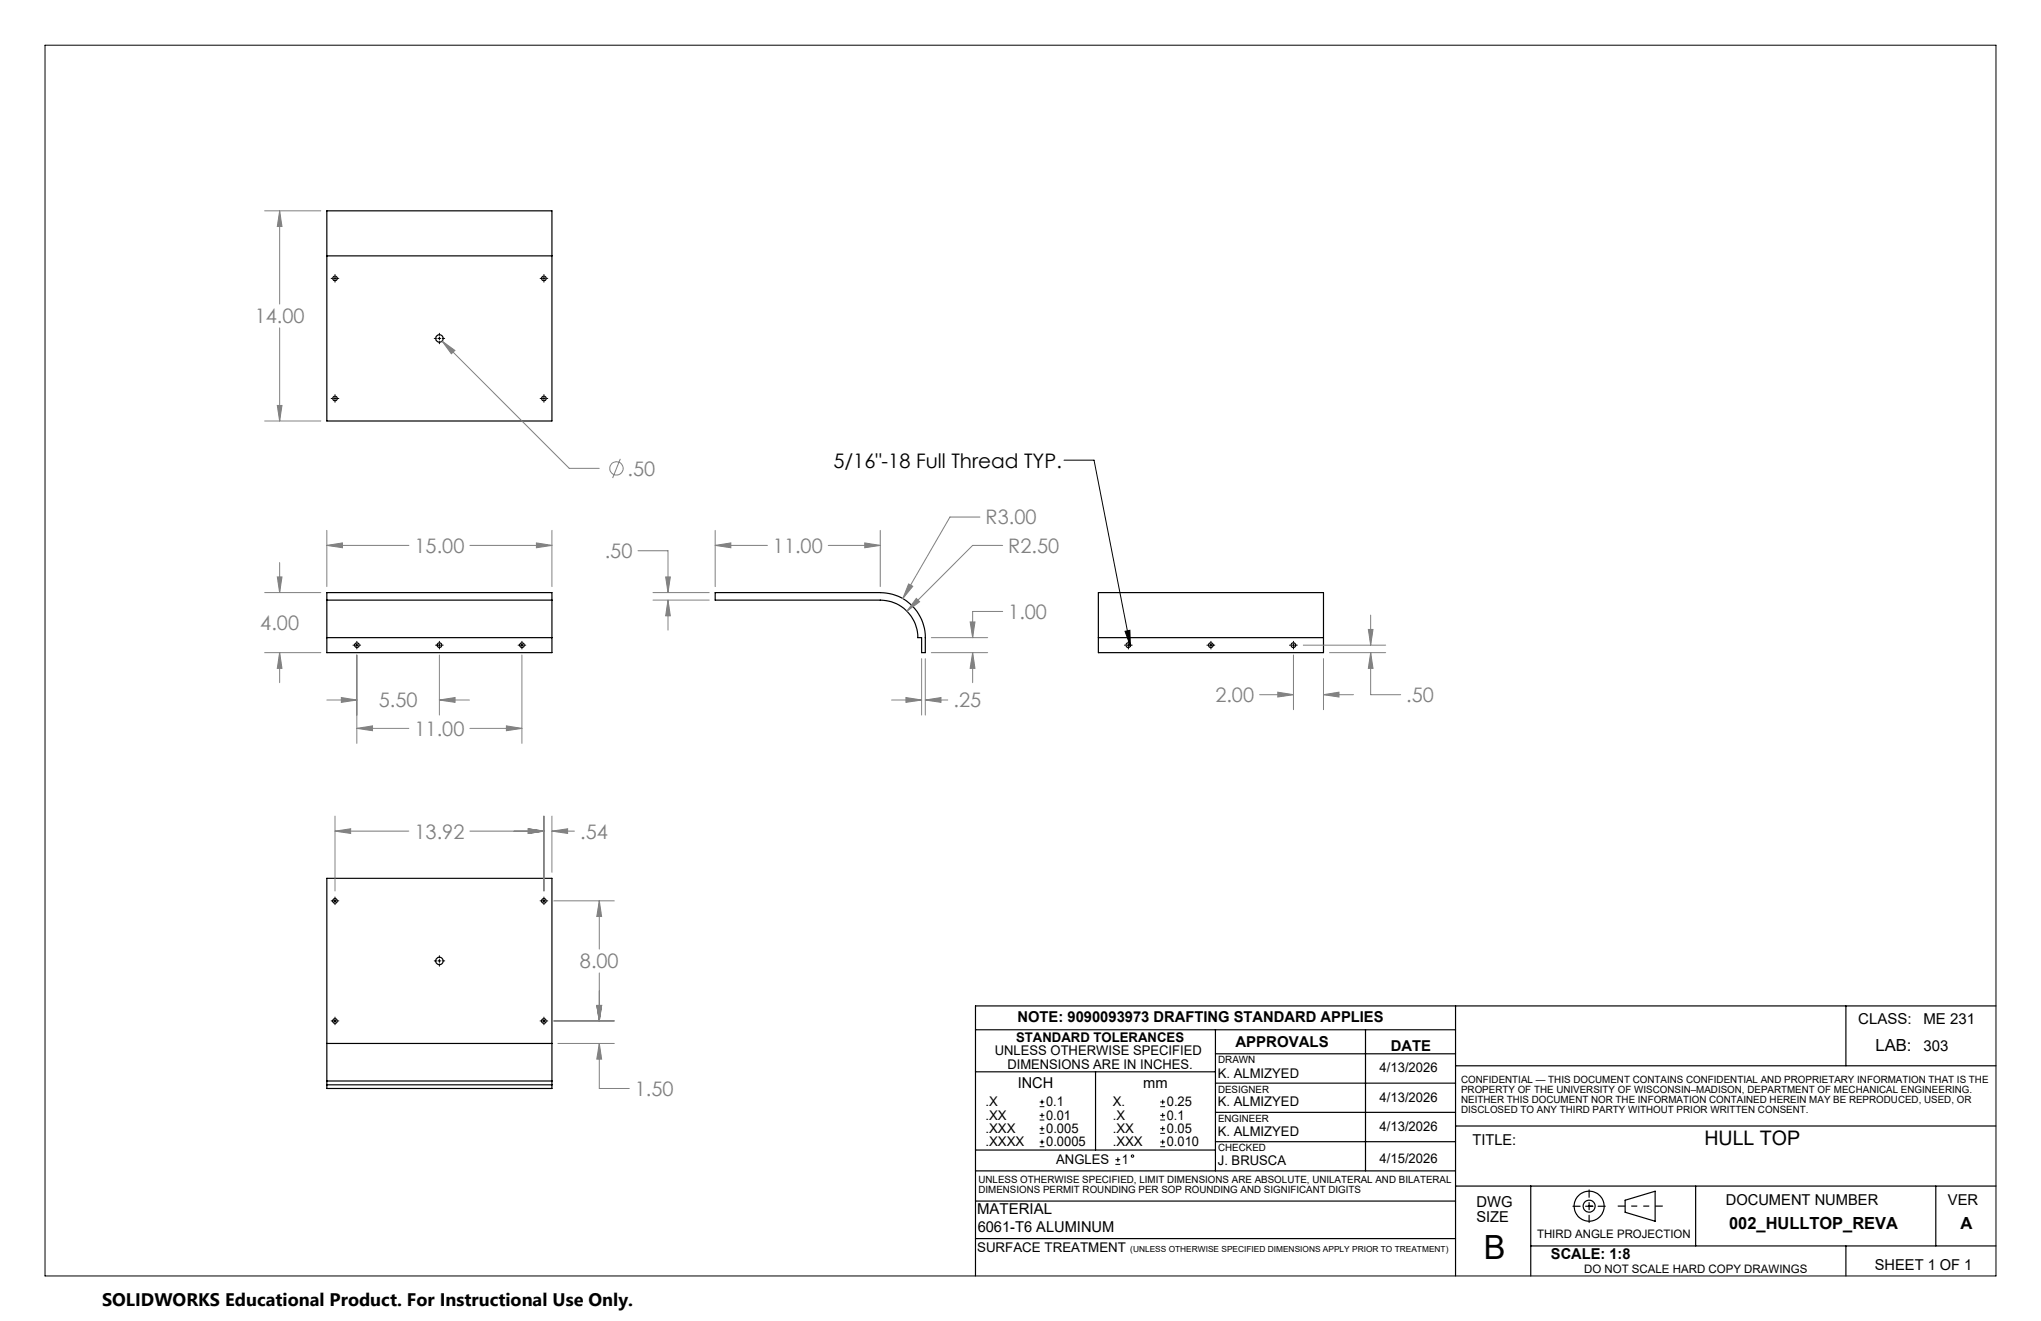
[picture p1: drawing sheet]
<svg xmlns="http://www.w3.org/2000/svg" width="432mm" height="279mm" viewBox="0 0 432 279" stroke-linecap="round" stroke-linejoin="round" font-family="sans-serif">
<g fill="none" stroke="#000" stroke-width=".25">
<path d="M69.1 54.1v-9.5h47.7v9.5M69.1 54.1v34.9h47.7v-34.9M69.1 54.1h47.7M69.1 126.9v8M69.1 134.9v3.1h47.7v-3.1M69.1 126.9v-1.6h47.7v1.6M69.1 126.9h47.7M69.1 134.9h47.7M116.8 126.9v8M151.3 125.3h34.9a9.5 9.5 0 0 1 9.6 9.6v3.1h-.8v-3.1h-.8a7.9 7.9 0 0 0-8-8h-34.9zM232.4 134.9v-9.6h47.6v9.6M232.4 134.9v3.1h47.6v-3.1"/>
<path d="M232.4 134.9h47.6M206.4 217.8h101.5M257.1 217.8v29.8M288.9 217.8v29.8M307.9 212.8v57.1M390.5 212.8v12.6M422.3 212.8h-215.9v57.1M69.1 220.7v7.9M69.1 220.7v-34.9h47.7v34.9M69.1 228.6v1.6h47.7v-1.6M69.1 229.4h47.7M69.1 228.6h47.7"/>
<path d="M69.1 220.7h47.7M116.8 220.7v7.9M206.4 226.7h50.7M231.8 226.7v16.5M257.1 222.9h50.8M257.1 235.3h50.8M257.1 229.1h50.8M307.9 238.2h114.3M307.9 225.4h114.4M206.4 254h101.5M206.4 247.6h101.5M206.4 243.2h50.7"/>
<path d="M257.1 241.5h50.8M307.9 250.9h114.4M323.8 250.9v19M332.8 255.1h1.5M335.5 255.1h1.5M336.2 251.7v1.5M336.2 254.4v1.5M336.2 257v1.6M338.1 255.1h1.5M343.8 253.9l6.4-1.9v6.3l-6.4-1.9zM358.7 250.9v12.6M409.5 250.9v12.6"/>
<path d="M206.4 262h101.5M323.8 263.5h98.5M390.5 263.5v6.4"/>
<circle cx="70.9" cy="58.9" r=".49"/>
<circle cx="115.1" cy="58.9" r=".48"/>
<circle cx="93" cy="71.6" r=".8"/>
<circle cx="70.9" cy="84.3" r=".49"/>
<circle cx="115.1" cy="84.3" r=".48"/>
<circle cx="75.5" cy="136.5" r=".49"/>
<circle cx="93" cy="136.5" r=".49"/>
<circle cx="110.4" cy="136.5" r=".49"/>
<circle cx="238.7" cy="136.5" r=".5"/>
<circle cx="256.2" cy="136.5" r=".5"/>
<circle cx="273.6" cy="136.5" r=".5"/>
<circle cx="70.9" cy="190.6" r=".5"/>
<circle cx="115.1" cy="190.6" r=".5"/>
<circle cx="70.9" cy="216" r=".5"/>
<circle cx="93" cy="203.2" r=".78"/>
<circle cx="115.1" cy="216" r=".5"/>
<circle cx="336.2" cy="255.1" r="3.2"/>
<circle cx="336.2" cy="255.1" r="1.27"/>
</g>
<g fill="none" stroke="#808080" stroke-width=".21">
<path d="M56 44.6h11.9M59.2 44.6l.5 3.3h-1zM59.2 44.6v19.7M59.2 69.4v19.6M93.5 72.1l2.7 2-.7 .7zM93.5 72.1l26.9 27h6.4M56 89h11.9M58.7 85.8h1l-.5 3.2zM131.2 97l-1.6 4.1M59.2 119v6.3M69.1 115.4l3.4-.6v1.1zM69.1 115.4h17.4"/>
<path d="M69.1 112.2v11.9M99.4 115.4h17.4M113.5 114.8l3.3 .6-3.3 .5zM116.8 112.2v11.9M135 116.5h6.3v8.8M151.3 115.4l3.3-.6v1.1zM151.3 115.4h11M151.3 112.2v11.9M175.2 115.4h11M183 114.8l3.2 .6-3.2 .5zM186.2 112.2v11.9M207.3 109.4h-6.3l-10 17.2"/>
<path d="M212.1 115.4h-6.3l-13.9 13.9M56 125.3h11.9M56 138h11.9M58.7 122h1l-.5 3.3zM59.2 138l.5 3.4h-1zM59.2 138v6.4M75.5 138.5v18.7M93 138.5v12.7M110.4 138.5v18.7M138.1 125.3h11.9M138.1 126.9h11.9M140.8 122h1l-.5 3.3z"/>
<path d="M141.3 126.9l.5 3.3h-1zM141.3 126.9v6.4M192.2 123.5l.9 .5-2.1 2.6zM193.9 126.6l.7 .7-2.7 2zM195 139.3v11.9M195.8 139.3v11.9M197 138h12M197 134.9h12M205.2 131.6h1.1l-.5 3.3zM205.8 138l.5 3.4h-1.1zM205.8 138v6.4M212.1 129.3h-6.3v5.6"/>
<path d="M273.6 138.5v11.6M275.7 136.5h17.5M280 139.3v10.8M281.3 138h11.9M289.5 133.1h1l-.5 3.4zM290 138l.5 3.4h-1zM290 138v8.9h6.3M290 130.1v6.4M69.1 148.1h6.4M72.2 147.5l3.3 .6-3.3 .5zM75.5 154.1l3.3-.6v1.1zM75.5 154.1h11"/>
<path d="M93 148.1l3.3-.6v1.1zM93 148.1h6.3M99.4 154.1h11M107.1 153.5l3.3 .6-3.3 .5zM188.6 148.1h6.4M191.7 147.5l3.3 .6-3.3 .5zM195.8 148.1l3.3-.6v1.1zM195.8 148.1h4.7M266.5 146.9h7.1M270.3 146.4l3.3 .5-3.3 .5zM280 146.9l3.3-.5v1zM280 146.9h6.3"/>
<path d="M70.9 175.8l3.3-.5v1zM70.9 172.6v15.9M70.9 175.8h15.6M99.4 175.8h15.7M111.8 175.3l3.3 .5-3.3 .5zM115.1 172.6v15.9M116.8 175.8l3.3-.5v1zM116.8 172.6v11.9M116.8 175.8h4.7M117.2 190.5h12.8M126.8 190.5l.5 3.4h-1zM126.8 190.5v10.2"/>
<path d="M117.2 215.9h12.8M126.3 212.7h1l-.5 3.2zM126.8 205.8v10.1M118 220.7h12M126.8 220.7l.5 3.3h-1zM126.8 220.7v9.5h6.3"/>
<circle cx="130.4" cy="99.1" r="1.41"/>
</g>
<g fill="none" stroke="#000" stroke-width=".21">
<path d="M9.5 9.6h412.8v260.3h-412.8zM70.1 58.9h.1M70.6 58.9h.6M70.9 58.1v.1M70.9 58.6v.6M70.9 59.5v.2M71.5 58.9h.2M114.3 58.9h.1M114.8 58.9h.6M115.1 58.1v.1M115.1 58.6v.6M115.1 59.5v.2"/>
<path d="M115.7 58.9h.2M91.9 71.6h.4M92.6 71.6h.7M93 70.5v.4M93 71.3v.6M93 72.2v.5M93.6 71.6h.5M70.1 84.3h.1M70.6 84.3h.6M70.9 83.5v.1M70.9 84v.6M70.9 84.9v.2"/>
<path d="M71.5 84.3h.2M114.3 84.3h.1M114.8 84.3h.6M115.1 83.5v.1M115.1 84v.6M115.1 84.9v.2M115.7 84.3h.2M225.1 97.3h6.4l7.6 39.4M74.7 136.5h.2M75.2 136.5h.6M75.5 135.6v.2M75.5 136.1v.7"/>
<path d="M75.5 137.1v.2M76.1 136.5h.2M92.1 136.5h.2M92.6 136.5h.7M93 135.6v.2M93 136.1v.7M93 137.1v.2M93.6 136.5h.2M109.6 136.5h.2M110.1 136.5h.6M110.4 135.6v.2M110.4 136.1v.7"/>
<path d="M110.4 137.1v.2M111.1 136.5h.1M237.9 136.5h.2M238 133.5l1-.2 .1 3.4zM238.4 136.5h.6M238.7 135.6v.2M238.7 136.1v.7M238.7 137.1v.2M239.4 136.5h.1M255.3 136.5h.3M255.9 136.5h.6M256.2 135.6v.2"/>
<path d="M256.2 136.1v.7M256.2 137.1v.2M256.8 136.5h.2M272.8 136.5h.2M273.3 136.5h.7M273.6 135.6v.2M273.6 136.1v.7M273.6 137.1v.2M274.3 136.5h.2M70.1 190.5h.1M70.6 190.5h.6M70.9 189.7v.2"/>
<path d="M70.9 190.2v.7M70.9 191.2v.1M71.5 190.5h.2M114.3 190.5h.1M114.8 190.5h.6M115.1 189.7v.2M115.1 190.2v.7M115.1 191.2v.1M115.7 190.5h.2M70.1 215.9h.1M70.6 215.9h.6M70.9 215.1v.2"/>
<path d="M70.9 215.6v.7M70.9 216.6v.1M71.5 215.9h.2M91.9 203.2h.4M92.6 203.2h.7M93 202.1v.5M93 202.9v.7M93 203.9v.5M93.6 203.2h.5M114.3 215.9h.1M114.8 215.9h.6M115.1 215.1v.2"/>
<path d="M115.1 215.6v.7M115.1 216.6v.1M115.7 215.9h.2M220 234.1h.9M220 233.1h.9M220 236.9h.9M220 235.9h.9M220 239.7h.9M220 238.7h.9M220.5 232.6v1M220.5 235.4v1M220.5 238.2v1"/>
<path d="M245.5 234.1h1M245.5 233.1h1M245.5 236.9h1M245.5 235.9h1M245.5 239.7h1M245.5 238.7h1M246 232.6v1M246 235.4v1M246 238.2v1M220 242.5h.9M220 241.5h.9M220.5 241.1v.9"/>
<path d="M236 246.3h1M236 245.3h1M236.5 244.8v1M245.5 242.5h1M245.5 241.5h1M246 241.1v.9"/>
<circle cx="239.6" cy="244.5" r=".25"/>
</g>
<path d="M342.3 255.1h9.5" fill="none" stroke="#000" stroke-width=".25" stroke-dasharray="6.3 1.3 1.3 1.3 1.3 1.3" stroke-dashoffset="4.8" stroke-linecap="butt"/>
<path d="M238 133.5l1-.2 .1 3.4z" fill="#000"/>
<path d="M140.8 122h1l-.5 3.3zM141.3 126.9l.5 3.3h-1zM193.9 126.6l-2 2.7 2.7-2zM192.2 123.5l-1.2 3.1 2.1-2.6zM195.8 148.1l3.3-.6v1.1zM191.7 147.5l3.3 .6-3.3 .5zM205.8 138l.5 3.4h-1.1zM205.2 131.6h1.1l-.5 3.3zM183 114.8l3.2 .6-3.2 .5zM151.3 115.4l3.3-.6v1.1zM289.5 133.1h1l-.5 3.4zM290 138l.5 3.4h-1zM270.3 146.4l3.3 .5-3.3 .5zM280 146.9l3.3-.5v1zM58.7 122h1l-.5 3.3zM59.2 138l.5 3.4h-1zM69.1 115.4l3.4-.6v1.1zM113.5 114.8l3.3 .6-3.3 .5zM75.5 154.1l3.3-.6v1.1zM107.1 153.5l3.3 .6-3.3 .5zM72.2 147.5l3.3 .6-3.3 .5zM93 148.1l3.3-.6v1.1zM93.5 72.1l2 2.7 .7-.7zM59.2 44.6l.5 3.3h-1zM58.7 85.8h1l-.5 3.2zM126.3 212.7h1l-.5 3.2zM126.8 190.5l.5 3.4h-1zM111.8 175.3l3.3 .5-3.3 .5zM70.9 175.8l3.3-.5v1zM111.8 175.3l3.3 .5-3.3 .5zM116.8 175.8l3.3-.5v1zM126.3 212.7h1l-.5 3.2zM126.8 220.7l.5 3.3h-1z" fill="#808080"/>
<text font-size="7.1" x="313.9" y="266.3">B</text>
<g font-size="4.2" fill="#808080">
<text x="53.9" y="68.4">14.00</text>
<text x="132.8" y="100.6">.50</text>
<text x="208.5" y="110.9">R3.00</text>
<text x="87.7" y="116.9">15.00</text>
<text x="128" y="118.1">.50</text>
<text x="163.5" y="116.9">11.00</text>
<text x="213.3" y="116.9">R2.50</text>
<text x="213.3" y="130.9">1.00</text>
<text x="55.1" y="133.3">4.00</text>
<text x="80.2" y="149.6">5.50</text>
<text x="201.7" y="149.6">.25</text>
<text x="257.1" y="148.5">2.00</text>
<text x="297.5" y="148.5">.50</text>
<text x="87.7" y="155.6">11.00</text>
<text x="87.7" y="177.4">13.92</text>
<text x="122.7" y="177.4">.54</text>
<text x="122.7" y="204.8">8.00</text>
<text x="134.3" y="231.8">1.50</text>
</g>
<g font-size="4.2">
<text x="176.3" y="98.9">5/16&quot;-18 Full Thread TYP.</text>
<text x="360.6" y="242.2">HULL TOP</text>
</g>
<text font-size="3.8" x="21.6" y="276.3">SOLIDWORKS Educational Product. For Instructional Use Only.</text>
<g font-size="3.5">
<text x="396.8" y="222.2">LAB:</text>
<text x="365.8" y="260">002_HULLTOP_REVA</text>
<text x="414.7" y="260">A</text>
</g>
<g font-size="3.2">
<text x="215.3" y="216.2">NOTE: 9090093973 DRAFTING STANDARD APPLIES</text>
<text x="261.4" y="221.4">APPROVALS</text>
<text x="393.1" y="216.6">CLASS:</text>
<text x="406.9" y="216.6">ME 231</text>
<text x="294.2" y="222.2">DATE</text>
<text x="406.9" y="222.2">303</text>
<text x="215.3" y="230.2">INCH</text>
<text x="241.9" y="230.2">mm</text>
<text x="311.5" y="242.1">TITLE:</text>
<text x="206.7" y="256.8">MATERIAL</text>
<text x="312.3" y="255.3">DWG</text>
<text x="365.1" y="254.9">DOCUMENT NUMBER</text>
<text x="412.1" y="254.9">VER</text>
<text x="206.8" y="260.5">6061-T6 ALUMINUM</text>
<text x="312.3" y="258.5">SIZE</text>
<text x="328.1" y="266.3">SCALE: 1:8</text>
<text x="396.7" y="268.6">SHEET 1 OF 1</text>
</g>
<g font-size="2.8">
<text x="215" y="220.4">STANDARD TOLERANCES</text>
<text x="210.5" y="223.2">UNLESS OTHERWISE SPECIFIED</text>
<text x="213.1" y="226">DIMENSIONS ARE IN INCHES.</text>
<text x="257.6" y="228">K. ALMIZYED</text>
<text x="291.9" y="226.8">4/13/2026</text>
<text x="291.9" y="233">4/13/2026</text>
<text x="208.5" y="234">.X</text>
<text x="208.5" y="236.8">.XX</text>
<text x="208.5" y="239.6">.XXX</text>
<text x="221.3" y="234">0.1</text>
<text x="221.3" y="236.8">0.01</text>
<text x="221.3" y="239.6">0.005</text>
<text x="235.4" y="234">X.</text>
<text x="235.4" y="236.8">.X</text>
<text x="235.4" y="239.6">.XX</text>
<text x="246.9" y="234">0.25</text>
<text x="246.9" y="236.8">0.1</text>
<text x="246.9" y="239.6">0.05</text>
<text x="257.6" y="234">K. ALMIZYED</text>
<text x="291.9" y="239.2">4/13/2026</text>
<text x="208.5" y="242.5">.XXXX</text>
<text x="221.3" y="242.5">0.0005</text>
<text x="235.4" y="242.5">.XXX</text>
<text x="246.9" y="242.5">0.010</text>
<text x="257.6" y="240.4">K. ALMIZYED</text>
<text x="291.9" y="245.9">4/15/2026</text>
<text x="223.5" y="246.2">ANGLES</text>
<text x="237.4" y="246.2">1</text>
<text x="257.6" y="246.5">J. BRUSCA</text>
<text x="206.7" y="264.8">SURFACE TREATMENT</text>
</g>
<g font-size="2.5">
<text x="325.2" y="261.7">THIRD ANGLE PROJECTION</text>
<text x="335.1" y="269.3">DO NOT SCALE HARD COPY DRAWINGS</text>
</g>
<g font-size="2.1">
<text x="257.7" y="224.8">DRAWN</text>
<text x="257.7" y="231.1">DESIGNER</text>
<text x="309.1" y="229.1">CONFIDENTIAL — THIS DOCUMENT CONTAINS CONFIDENTIAL AND PROPRIETARY INFORMATION THAT IS THE</text>
<text x="309.1" y="231.2">PROPERTY OF THE UNIVERSITY OF WISCONSIN–MADISON, DEPARTMENT OF MECHANICAL ENGINEERING.</text>
<text x="309.1" y="233.3">NEITHER THIS DOCUMENT NOR THE INFORMATION CONTAINED HEREIN MAY BE REPRODUCED, USED, OR</text>
<text x="257.7" y="237.3">ENGINEER</text>
<text x="309.1" y="235.4">DISCLOSED TO ANY THIRD PARTY WITHOUT PRIOR WRITTEN CONSENT.</text>
<text x="257.7" y="243.4">CHECKED</text>
<text x="207" y="250.3">UNLESS OTHERWISE SPECIFIED, LIMIT DIMENSIONS ARE ABSOLUTE, UNILATERAL AND BILATERAL</text>
<text x="207" y="252.4">DIMENSIONS PERMIT ROUNDING PER SOP ROUNDING AND SIGNIFICANT DIGITS</text>
</g>
<text font-size="1.8" x="239.1" y="264.8">(UNLESS OTHERWISE SPECIFIED DIMENSIONS APPLY PRIOR TO TREATMENT)</text>
</svg>
